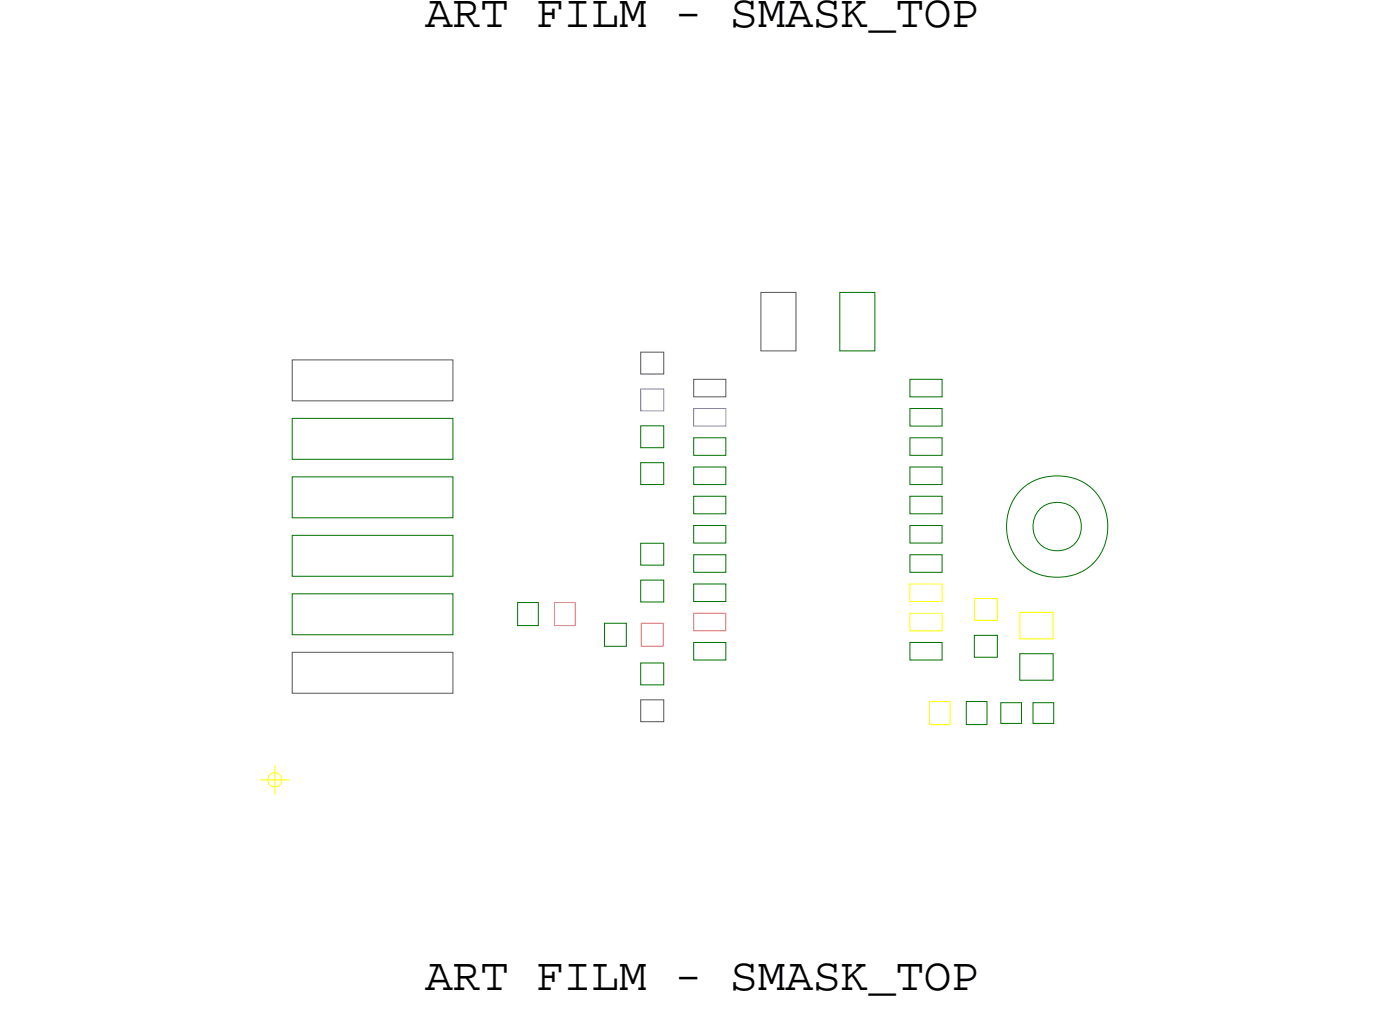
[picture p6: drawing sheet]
<svg xmlns="http://www.w3.org/2000/svg" width="61mm" height="44mm" viewBox="0 0 61 44" stroke-linecap="round" stroke-linejoin="round" font-family="sans-serif">
<!-- layer: Nets -->
<path d="M27.8 16.9h1v.9h-1zM30.1 17.7h1.4v.8h-1.4z" fill="none" stroke="#6464ff" stroke-width=".04"/>
<path d="M24.1 26.2h.9v1h-.9zM27.9 27.1h.9v1h-.9zM30.1 26.6h1.4v.8h-1.4z" fill="none" stroke="#fa7878" stroke-width=".04"/>
<g fill="none" stroke="#007100" stroke-width=".04">
<path d="M12.7 18.2h7v1.7h-7zM27.8 18.5h1v.9h-1zM30.1 19h1.4v.8h-1.4zM36.5 12.7h1.5v2.5h-1.5zM39.5 17.7h1.4v.8h-1.4zM39.5 19h1.4v.8h-1.4zM39.5 16.5h1.4v.7h-1.4zM12.7 23.3h7v1.7h-7zM12.7 25.8h7v1.8h-7zM12.7 20.7h7v1.8h-7zM22.5 26.2h.9v1h-.9zM26.3 27.1h.9v1h-.9z"/>
<path d="M27.8 20.1h1v.9h-1zM27.8 23.6h1v.9h-1zM27.8 25.2h1v.9h-1zM27.8 28.8h1v.9h-1zM30.1 22.8h1.4v.8h-1.4zM30.1 21.6h1.4v.7h-1.4zM30.1 20.3h1.4v.7h-1.4zM30.1 24.1h1.4v.8h-1.4zM30.1 25.4h1.4v.7h-1.4zM30.1 27.9h1.4v.8h-1.4zM39.5 21.6h1.4v.7h-1.4zM39.5 20.3h1.4v.7h-1.4z"/>
<path d="M39.5 24.1h1.4v.8h-1.4zM39.5 22.8h1.4v.8h-1.4zM39.5 27.9h1.4v.8h-1.4zM42 30.5h.9v1h-.9zM42.3 27.6h1v.9h-1zM43.5 30.5h.9v.9h-.9zM44.3 28.4h1.5v1.1h-1.5zM44.9 30.5h.9v.9h-.9z"/>
<circle cx="45.9" cy="22.9" r="2.21"/>
<circle cx="45.9" cy="22.9" r="1.06"/>
</g>
<path d="M12.7 15.6h7v1.8h-7zM27.8 15.3h1v.9h-1zM30.1 16.5h1.4v.7h-1.4zM33.1 12.7h1.5v2.5h-1.5zM12.7 28.3h7v1.8h-7zM27.8 30.4h1v.9h-1z" fill="none" stroke="#585858" stroke-width=".04"/>
<path d="M39.5 26.6h1.4v.8h-1.4zM39.5 25.4h1.4v.7h-1.4zM40.4 30.5h.9v1h-.9zM42.3 26h1v.9h-1zM44.3 26.6h1.5v1.1h-1.5z" fill="none" stroke="#ff0" stroke-width=".04"/>
<!-- layer: Drawing Origin -->
<path d="M11.3 33.9h1.3M11.7 33.7l.2-.1 .3 .1 .1 .2-.1 .2-.3 .1-.2-.1-.1-.2zM11.9 33.2v1.3" fill="none" stroke="#ff0" stroke-width=".04"/>
<g font-size="2">
<text x="18.5" y="1.2">ART FILM - SMASK_TOP</text>
<text x="18.5" y="43">ART FILM - SMASK_TOP</text>
</g>
</svg>
